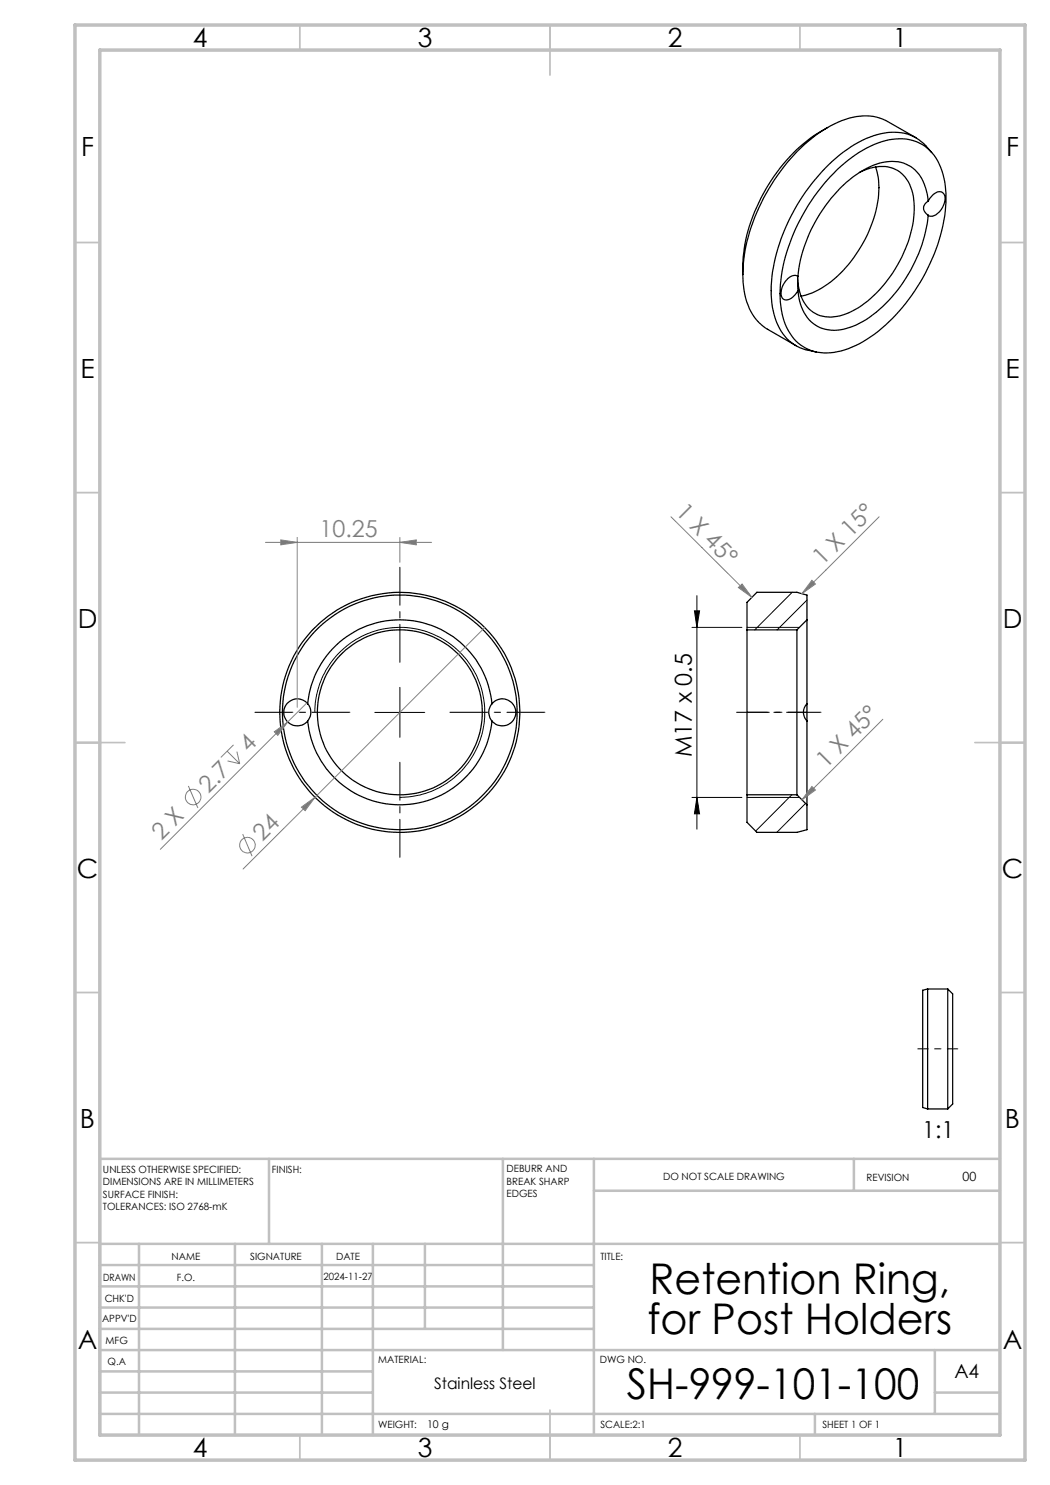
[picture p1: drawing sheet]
<svg xmlns="http://www.w3.org/2000/svg" width="210mm" height="297mm" viewBox="0 0 210 297" stroke-linecap="round" stroke-linejoin="round" font-family="sans-serif">
<g fill="none" stroke="#000" stroke-width=".2">
<path d="M139.4 119.1v46.7M158.4 118.5l-7.4 7.5M80 137.5v10M138.4 125.5h10M138.9 122.2h1l-.5 3.3zM149.4 125.5h10.5M161.4 120l-6 6M63 142.5a17 17 0 0 1 17-17 17 17 0 0 1 17 17 17 17 0 0 1-17 17M75 142.5h9.9M138.4 159.5h10M139.4 159.5l.5 3.3h-1zM149.4 159.5h10.5"/>
<path d="M158.4 159l-7.3 7.2M161.1 160.7l-5.7 5.8"/>
</g>
<g fill="none" stroke="#000" stroke-width=".25">
<path d="M165.5 25.5a33.2 33.2 0 0 0-14.6 16.9 29.1 29.1 0 0 0-2.3 12.5M167.5 33.9a20.4 20.4 0 0 1 11.6-6.1 8.5 8.5 0 0 1 9.3 6.3 22.9 22.9 0 0 1-.5 13.8 37.3 37.3 0 0 1-14.5 20 13.7 13.7 0 0 1-10.6 2.4 9.2 9.2 0 0 1-6.4-7.5 27.7 27.7 0 0 1 2.3-16.2 40.2 40.2 0 0 1 8.8-12.7zM171.9 34.5a7.7 7.7 0 0 1 8-.1 9 9 0 0 1 2.9 7.6 26 26 0 0 1-11.1 19.6 9.1 9.1 0 0 1-8.1 1.4 7.3 7.3 0 0 1-4-6.5l-.1-1M175.1 33.4a17.9 17.9 0 0 1-1.3 12.8 24.3 24.3 0 0 1-10.8 12.1l-1.8 .7-1 .2M183.2 27.5l-5.7-3.2a10.7 10.7 0 0 0-9.9 .1 32.7 32.7 0 0 0-14.4 14.3 34.3 34.3 0 0 0-4.6 16.2M186.3 30.5a9.3 9.3 0 0 0-5.4-3.8 14.9 14.9 0 0 0-11.4 3.1 38.1 38.1 0 0 0-15.3 27.5 14.5 14.5 0 0 0 3.2 10.5 9.3 9.3 0 0 0 5.9 2.6M148.6 54.9a14.1 14.1 0 0 0 2.7 9.1l1.9 1.7 6 3.4M159.6 55.3a1.76 1.76 0 0 0-2.3 .7 3.3 3.3 0 0 0-.8 3.7 1.55 1.55 0 0 0 2.2-.5l.9-1.1M159.6 55.3v2.8M185.6 43a29.3 29.3 0 0 1-13 21.3 9.8 9.8 0 0 1-8.6 1.2 8.3 8.3 0 0 1-4.4-7.4M185.6 40.2a2.94 2.94 0 0 1 2.5-1.9 1.52 1.52 0 0 1 .8 2.2 3.4 3.4 0 0 1-2.9 2.7l-.4-.2M185.6 40.2a9.1 9.1 0 0 0-3.5-6.9 8.4 8.4 0 0 0-8.1 .1 25.7 25.7 0 0 0-11.4 11.8 26.8 26.8 0 0 0-3 10.1"/>
<path d="M185.6 40.2a1.51 1.51 0 0 0-.9 1.4 1.51 1.51 0 0 0 .9 1.4M149.4 126v33M149.4 126h10M159.4 126v33M161.4 124v16.8M161.4 124v-5l-2-.5h-8l-2 2v5.5M161.4 124l-2 2M61.5 140.8a2.7 2.7 0 0 0-3.9-.3 2.7 2.7 0 0 0 0 3.9 2.7 2.7 0 0 0 3.9-.2M61.5 144.2a18.5 18.5 0 0 0 18.5 16.8 18.5 18.5 0 0 0 18.4-16.8M61.5 140.8a18.5 18.5 0 0 1 18.5-16.8 18.5 18.5 0 0 1 18.4 16.8M61.5 140.8a2.63 2.63 0 0 1 0 3.4M98.4 140.8a2.7 2.7 0 0 1 3.9-.3 2.7 2.7 0 0 1 0 3.9 2.7 2.7 0 0 1-3.9-.2"/>
<path d="M98.4 140.8a2.66 2.66 0 0 0 0 3.4M149.4 159v5.5l2 2h8l2-.6v-4.9M149.4 159h10M159.4 159l2 2M161.4 140.8a2.46 2.46 0 0 0 0 3.4M161.4 144.2v16.8M161.4 140.8v3.4M185.5 197.8v24M185.5 197.8l-1 .2v23.5l1 .3M185.5 197.8h4M189.5 197.8v24M189.5 197.8l1 1v22l-1 1"/>
<path d="M185.5 221.8h4"/>
<circle cx="79.9" cy="142.5" r="23.5"/>
<circle cx="80" cy="142.5" r="24"/>
<circle cx="80" cy="142.5" r="16.5"/>
</g>
<g fill="none" stroke="#808080" stroke-width=".2">
<path d="M53.1 108.5h33.2M56.2 108l3.2 .5-3.2 .5zM59.4 107.5v34M80 108.5l3.3-.5v1zM80 107.5v5M134.2 103.4l16.2 16.1M147.7 117.5l.7-.7 2 2.7zM162.4 116.1l.7 .7-2.7 1.9zM175.8 103.4l-15.4 15.3M96.9 125.5l-33.9 34M37.7 157.2l1.9 4.4M45.4 150.2l2.5 2.5"/>
<path d="M45.5 152.2l2.4 .5M46.7 149l-2.5 2.5M47.4 150.3l.5 2.4M54.9 146.4l2.6-2-1.9 2.7zM57.5 144.4l-25.4 25.5M61.4 140.6l-3.9 3.8M63 159.5l-14.4 14.3M162.4 157.3l.7 .7-2.7 2zM176.6 143.9l-16.2 16.1M48.5 166.8l1.9 4.4M60.3 161.4l2.7-1.9-2 2.6z"/>
<circle cx="38.6" cy="159.4" r="1.56"/>
<circle cx="49.5" cy="169" r="1.56"/>
</g>
<path d="M80 132.5v-19M70 142.5h-19M80 152.5v19M90 142.5h19" fill="none" stroke="#000" stroke-width=".2" stroke-dasharray="15.2 1.3 1.3 1.3" stroke-dashoffset="7.6"/>
<path d="M147.3 142.5h16.9" fill="none" stroke="#000" stroke-width=".2" stroke-dasharray="15.2 1.3 1.3 1.3" stroke-dashoffset="8.7"/>
<path d="M149.4 142.5h12" fill="none" stroke="#000" stroke-width=".2" stroke-dasharray="15.2 1.3 1.3 1.3" stroke-dashoffset="11.1"/>
<path d="M183.6 209.8h8" fill="none" stroke="#000" stroke-width=".2" stroke-dasharray="15.2 1.3 1.3 1.3" stroke-dashoffset="13.1"/>
<g fill="none" stroke="#c0c0c0" stroke-width=".35">
<path d="M60 5v5M110 5v10M160 5v5M15 48.5h5M200 48.5h5M15 98.5h5M200 98.5h5M15 148.5h10M195 148.5h10M15 198.5h5M200 198.5h5M15 248.5h5"/>
<path d="M200 248.5h5M60 287v5M110 282v10M160 287v5"/>
</g>
<g fill="none" stroke="#c0c0c0" stroke-width=".5">
<path d="M53.8 231.8v17M100.6 231.8v38.2M118.8 231.8v55.2M118.8 238.2h81.2M170.8 231.8v6.4M200 231.8h-180v55.2M20 248.8h180M20 257.3h98.8M20 253h98.8M27.8 248.8v38.2M47 248.8v38.2M64.4 248.8v38.2"/>
<path d="M74.6 248.8v38.2M85 248.8v17M20 265.8h98.8M20 261.5h98.8M20 278.5h54.6M20 274.3h54.6M20 270h180M187 278.5h13M187 270v12.8M20 282.8h180M163 282.8v4.2"/>
</g>
<path d="M15 5h190v287h-190zM20 10h180v277h-180z" fill="none" stroke="#c0c0c0" stroke-width=".7"/>
<path d="M139.4 159.5l.5 3.3h-1zM138.9 122.2h1l-.5 3.3z" fill="#000"/>
<g fill="#808080">
<path d="M147.7 117.5l.7-.7 2 2.7z"/>
<path d="M162.4 157.3l.7 .7-2.7 2z"/>
<path d="M162.4 116.1l.7 .7-2.7 1.9z"/>
<path d="M60.3 161.4l2.7-1.9-2 2.6z"/>
<path d="M54.9 146.4l2.6-2-1.9 2.7z"/>
<path d="M56.2 108l3.2 .5-3.2 .5zM80 108.5l3.3-.5v1z"/>
</g>
<g font-size="8.5">
<text x="129.9" y="258.8">Retention Ring,</text>
<text x="129.5" y="266.9">for Post Holders</text>
<text x="125.4" y="279.7">SH-999-101-100</text>
</g>
<g font-size="5.3">
<text x="38.5" y="9.5">4</text>
<text x="83.5" y="9.5">3</text>
<text x="133.6" y="9.5">2</text>
<text x="178.6" y="9.5">1</text>
<text x="16.2" y="31.3">F</text>
<text x="201.2" y="31.3">F</text>
<text x="16.1" y="75.5">E</text>
<text x="201.1" y="75.5">E</text>
<text x="15.5" y="125.5">D</text>
<text x="200.5" y="125.5">D</text>
<text x="15.4" y="175.5">C</text>
<text x="200.4" y="175.5">C</text>
<text x="16" y="225.5">B</text>
<text x="201" y="225.5">B</text>
<text x="15.5" y="269.8">A</text>
<text x="200.5" y="269.8">A</text>
<text x="38.5" y="291.5">4</text>
<text x="83.5" y="291.5">3</text>
<text x="133.6" y="291.5">2</text>
<text x="178.6" y="291.5">1</text>
</g>
<g font-size="4.7" fill="#808080">
<text x="63.9" y="107.4">10.25</text>
<text x="134.9" y="102.6" transform="rotate(45 134.9 102.6)">1 X 45°</text>
<text x="164.5" y="113.3" transform="rotate(-45 164.5 113.3)">1 X 15°</text>
<text x="49.8" y="150.7" transform="rotate(-45 49.8 150.7)">4</text>
<text x="165.2" y="153.8" transform="rotate(-45 165.2 153.8)">1 X 45°</text>
<text x="41.7" y="158.8" transform="rotate(-45 41.7 158.8)">2.7</text>
<text x="32.3" y="168.2" transform="rotate(-45 32.3 168.2)">2 X</text>
<text x="52.5" y="168.4" transform="rotate(-45 52.5 168.4)">24</text>
</g>
<g font-size="4.7">
<text x="138.4" y="151.4" transform="rotate(-90 138.4 151.4)">M17 x 0.5</text>
<text x="184.4" y="227.7">1:1</text>
</g>
<text font-size="3.9" x="190.9" y="275.5">A4</text>
<text font-size="3.2" x="86.8" y="277.9">Stainless Steel</text>
<text font-size="2.5" x="192.5" y="236.1">00</text>
<text font-size="2.1" x="85.4" y="285.6">10 g</text>
<g font-size="2">
<text x="20.6" y="234.6">UNLESS OTHERWISE SPECIFIED:</text>
<text x="20.6" y="237.1">DIMENSIONS ARE IN MILLIMETERS</text>
<text x="20.6" y="239.6">SURFACE FINISH:</text>
<text x="54.4" y="234.6">FINISH:</text>
<text x="101.3" y="234.5">DEBURR AND</text>
<text x="101.3" y="237">BREAK SHARP</text>
<text x="101.3" y="239.5">EDGES</text>
<text x="132.6" y="236">DO NOT SCALE DRAWING</text>
<text x="173.3" y="236.2">REVISION</text>
<text x="20.6" y="242.1">TOLERANCES: ISO 2768-mK</text>
<text x="34.3" y="252">NAME</text>
<text x="50" y="251.9">SIGNATURE</text>
<text x="67.2" y="251.9">DATE</text>
<text x="120.1" y="251.9">TITLE:</text>
<text x="20.6" y="256.1">DRAWN</text>
<text x="35.3" y="256.1">F.O.</text>
<text x="64.7" y="255.9">2024-11-27</text>
<text x="20.9" y="260.3">CHK'D</text>
<text x="20.4" y="264.4">APPV'D</text>
<text x="21.1" y="268.8">MFG</text>
<text x="21.5" y="273">Q.A</text>
<text x="75.6" y="272.5">MATERIAL:</text>
<text x="120" y="272.5">DWG NO.</text>
<text x="75.6" y="285.5">WEIGHT:</text>
<text x="120.1" y="285.6">SCALE:2:1</text>
<text x="164.5" y="285.6">SHEET 1 OF 1</text>
</g>
</svg>
